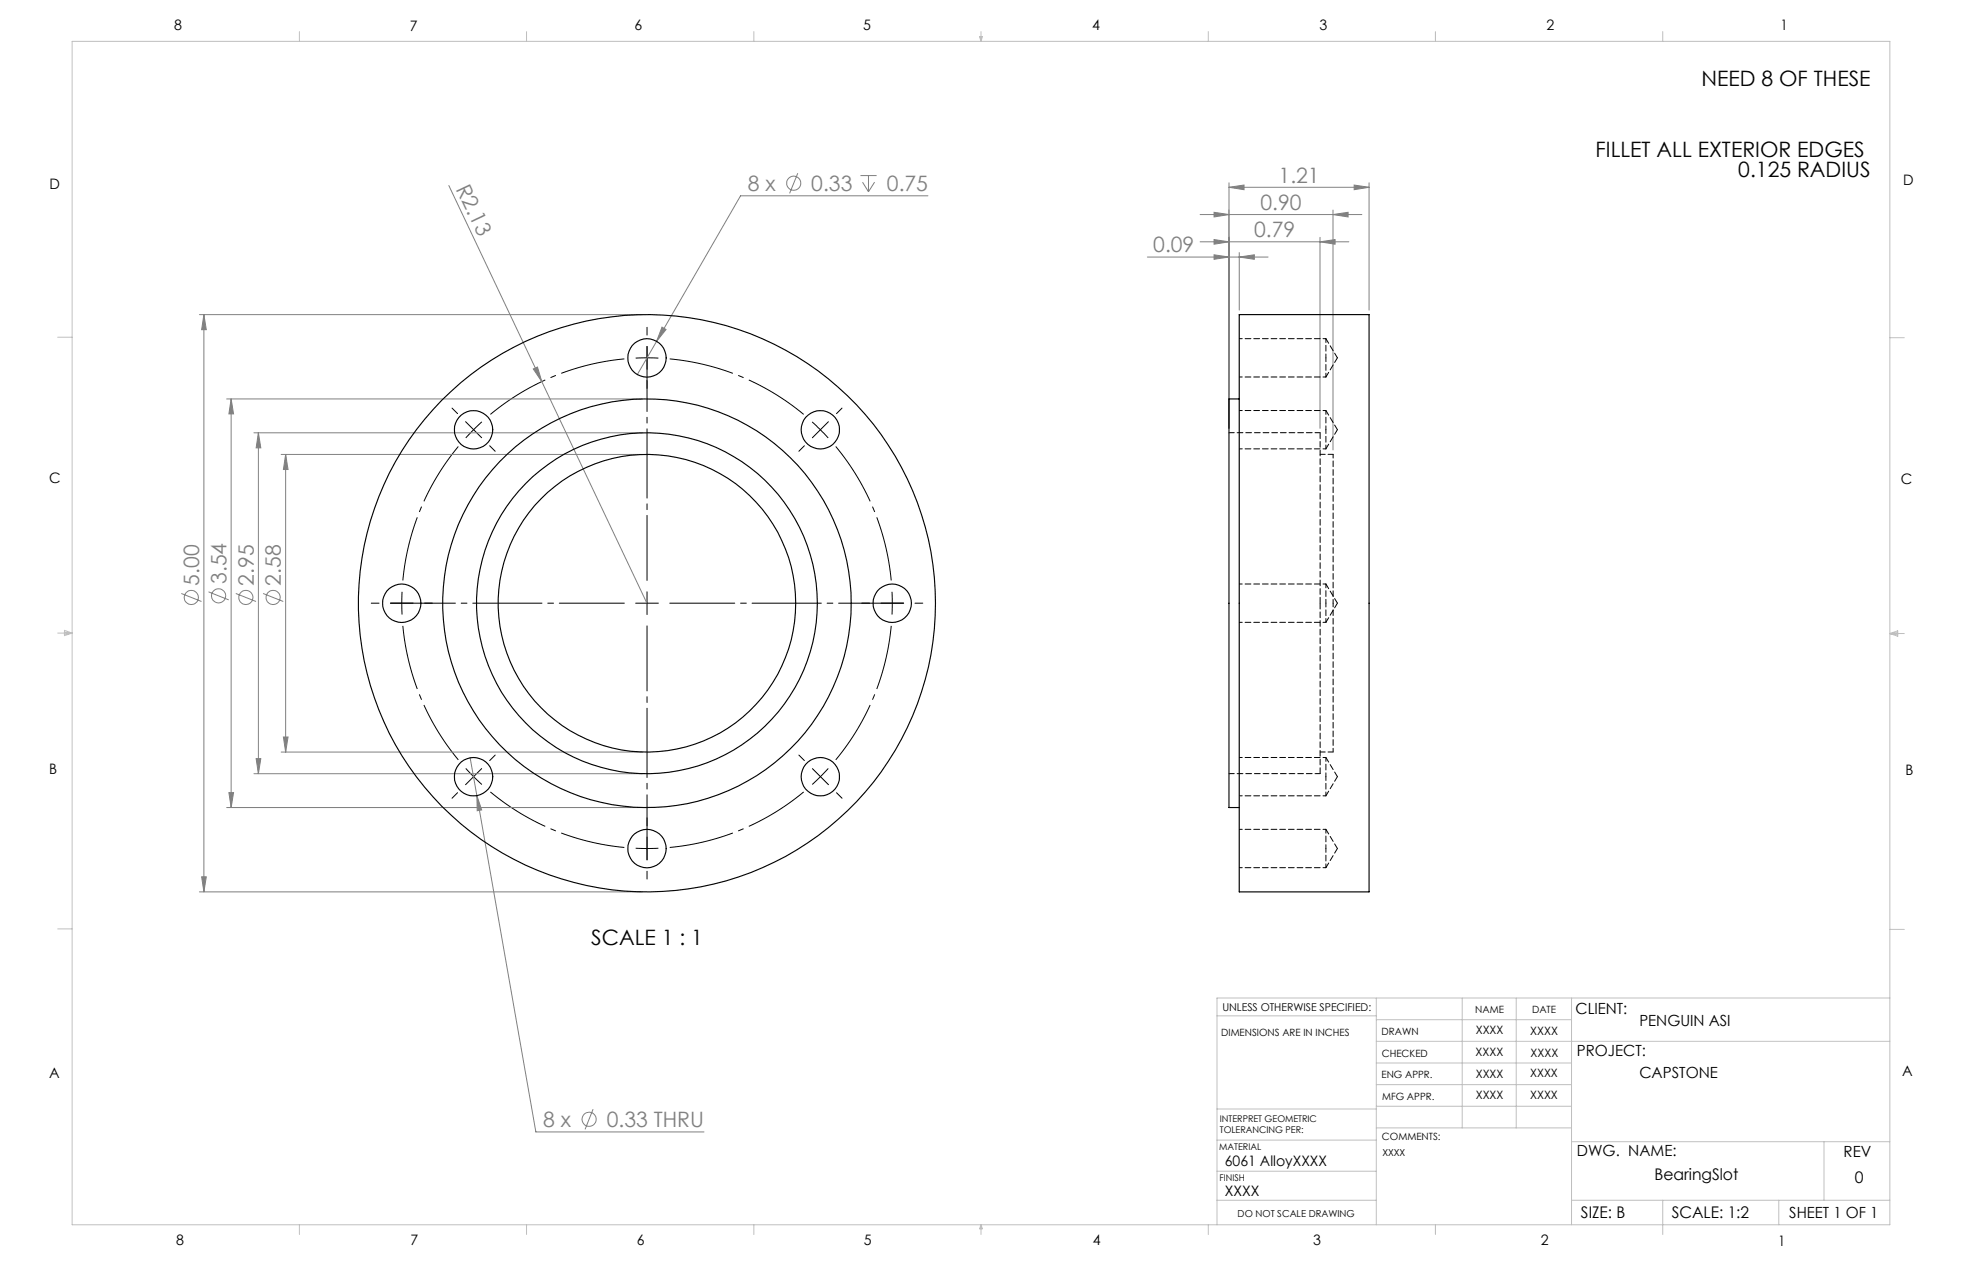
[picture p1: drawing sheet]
<svg xmlns="http://www.w3.org/2000/svg" width="432mm" height="279mm" viewBox="0 0 432 279" stroke-linecap="round" stroke-linejoin="round" font-family="sans-serif">
<g fill="none" stroke="#808080" stroke-width=".22">
<path d="M175.6 38.1l-1.8 4.4M189.4 38.6h3.5M191.1 38.6v3.6M98.8 40.8l20.4 43.2M189.8 40.1l1.3 2.1M192.5 40.1l-1.4 2.1M204.2 43.1h-41.2l-18.5 32M252.5 56.6h26.6M264.1 53.2h32.8M264.1 47.2h35.6M267.2 56.1l3.3 .5-3.3 .4zM267.2 52.7l3.3 .5-3.3 .5z"/>
<path d="M267.2 46.7l3.3 .5-3.3 .5zM270.5 41.2l3.3-.5v1zM270.5 40.2v54M270.5 41.2h30.8M272.7 56.6l3.3-.5v.9zM272.7 55.6v12.6M290.5 53.2l3.3-.5v1zM290.5 52.2v42M293.4 47.2l3.3-.5v1zM293.4 46.2v52.8M298 40.7l3.3 .5-3.3 .5zM301.3 40.2v28"/>
<path d="M43.9 69.2h97.5M44.9 69.2v127M44.9 69.2l.5 3.3h-1zM144.5 75.1l-4.2 7.3M145.7 72l.9 .5-2.1 2.6zM49.9 87.8h91.5M50.9 87.8v89.9M50.9 87.8l.5 3.3h-1zM55.9 95.2h85.5M56.9 95.2v75M56.9 95.2l.5 3.3h-1zM61.9 100h79.5"/>
<path d="M62.9 100v65.5M62.9 100l.5 3.3h-1zM117.4 81.2l.9-.4 .9 3.2zM119.2 84l23.2 48.7M39.9 130.6l4.4 1.7M45.9 130.2l4.4 1.8M51.9 130.6l4.4 1.7M57.9 130.6l4.4 1.7M49.9 177.7h91.5M50.4 174.4h1l-.5 3.3zM55.9 170.2h85.5M56.4 166.9h1l-.5 3.3z"/>
<path d="M61.9 165.5h79.5M62.4 162.1h1l-.5 3.4zM103.5 166.7l1.5 8.3M105 175l1 3.2-1 .2zM105 175l12.9 74h37M43.9 196.2h97.5M44.4 192.9h1l-.5 3.3zM130.5 244l-1.7 4.5"/>
<circle cx="174.7" cy="40.3" r="1.55"/>
<circle cx="42.1" cy="131.5" r="1.56"/>
<circle cx="48.1" cy="131.1" r="1.55"/>
<circle cx="54.1" cy="131.4" r="1.55"/>
<circle cx="60.1" cy="131.4" r="1.55"/>
<circle cx="129.6" cy="246.3" r="1.56"/>
</g>
<g fill="none" stroke="#000" stroke-width=".22" stroke-dasharray="15.2 1.3 1.3 1.3" stroke-linecap="butt">
<path d="M142.4 78.7l-2.5 .1M142.4 78.7l2.5 .1M104.2 94.5l-1.7 1.8M104.2 94.5l1.8-1.7M88.4 132.7l.1 2.5M88.4 132.7l.1-2.5M196.4 132.7l-.1-2.5M196.4 132.7l-.1 2.5M104.2 170.9l1.8 1.7M104.2 170.9l-1.7-1.8M180.6 170.9l1.7-1.8M180.6 170.9l-1.8 1.7"/>
<path d="M142.4 186.7l2.5-.1M142.4 186.7l-2.5-.1"/>
</g>
<path d="M137.4 79a54 54 0 0 0-29.5 12.2M100.9 98.2a54 54 0 0 0-12.2 29.5M176.9 91.2a54 54 0 0 0-29.5-12.2M88.7 137.7a54 54 0 0 0 12.2 29.5M196.1 127.7a54 54 0 0 0-12.2-29.5M107.9 174.2a54 54 0 0 0 29.5 12.2M183.9 167.2a54 54 0 0 0 12.2-29.5M147.4 186.4a54 54 0 0 0 29.5-12.2" fill="none" stroke="#000" stroke-width=".22" stroke-dasharray="15.2 1.3 1.3 1.3" stroke-dashoffset=".9" stroke-linecap="butt"/>
<path d="M178.8 92.8l3.5 3.5M182.3 92.8l-3.5 3.5" fill="none" stroke="#000" stroke-width=".22"/>
<g fill="none" stroke="#000" stroke-width=".22" stroke-dasharray="15.2 1.3 1.3 1.3">
<path d="M142.4 78.7v-2.5M142.4 78.7v2.5M142.4 73.7v-1.7M100.7 91l-1.2-1.2M104.2 94.5l-1.7-1.7M104.2 94.5l1.8 1.8M107.8 98.1l1.2 1.2M142.4 83.7v1.7M177 98.1l-1.2 1.2M184.1 91l1.2-1.2M83.4 132.7h-1.7M88.4 132.7h-2.5"/>
<path d="M88.4 132.7h2.5M93.4 132.7h1.7M142.4 132.7v-2.5M142.4 132.7h-2.5M142.4 132.7v2.5M142.4 132.7h2.5M191.4 132.7h-1.7M196.4 132.7h2.5M196.4 132.7h-2.5M201.4 132.7h1.7M100.7 174.4l-1.2 1.2M104.2 170.9l-1.7 1.7"/>
<path d="M104.2 170.9l1.8-1.8M107.8 167.3l1.2-1.2M177 167.3l-1.2-1.2M180.6 170.9l1.7 1.7M180.6 170.9l-1.8-1.8M184.1 174.4l1.2 1.2M142.4 186.7v2.5M142.4 186.7v-2.5M142.4 191.7v1.7M142.4 181.7v-1.7"/>
</g>
<path d="M137.4 132.7h-51.5M142.4 127.7v-51.5M142.4 137.7v51.5M147.4 132.7h51.5" fill="none" stroke="#000" stroke-width=".22" stroke-dasharray="15.2 1.3 1.3 1.3" stroke-dashoffset=".9"/>
<g fill="none" stroke="#c0c0c0" stroke-width=".22">
<path d="M15.9 9.1h400v260.4h-400zM65.9 6.9v2.2M115.9 6.9v2.2M165.9 6.9v2.2M215.6 8h.6l-.3 1.1zM215.7 8l.2 1.1M215.9 6.9v2.2M216 8l-.1 1.1M265.9 6.9v2.2M315.9 6.9v2.2M365.9 6.9v2.2M12.7 74.2h3.2"/>
<path d="M415.9 74.3h3.2M12.7 139.3h3.2M14.2 139.1l1.7 .2M14.2 138.7l1.7 .6-1.7 .5zM15.9 139.3l-1.7 .3M415.9 139.4h3.2M415.9 139.4l1.8-.6v1.2zM415.9 139.4l1.8 .3M417.7 139.2l-1.8 .2M12.7 204.4h3.2M302.9 219.6v49.9M321.8 219.6v28.5"/>
<path d="M333.7 219.6v28.5M345.9 219.6v49.9M415.9 204.5h3.2M415.9 219.6h-148.1v49.9M267.8 223.5h35.1M302.9 229.1h113M302.9 233.9h43M302.9 224.3h43M302.9 238.6h43M267.8 257.7h35.1M267.8 250.8h35.1M267.8 244h35.1"/>
<path d="M302.9 248.1h43M302.9 243.4h43M345.9 251.2h70M401.4 251.2v12.9M65.9 269.5v2.1M115.9 269.5v2.1M165.9 269.5v2.1M215.9 269.5v2.1M215.9 269.5l.3 .8h-.6zM265.9 269.5v2.1M267.8 264.1h35.1M315.9 269.5v2.1"/>
<path d="M345.9 264.1h70M365.9 264.1v7.5M391.5 264.1v5.4"/>
</g>
<g fill="#808080">
<path d="M117.4 81.2l.9-.4 .9 3.2z"/>
<path d="M298 40.7l3.3 .5-3.3 .5zM270.5 41.2l3.3-.5v1z"/>
<path d="M105 175v3.4l1-.2zM145.7 72l-1.2 3.1 2.1-2.6zM267.2 56.1l3.3 .5-3.3 .4zM272.7 56.6l3.3-.5v.9zM267.2 52.7l3.3 .5-3.3 .5zM290.5 53.2l3.3-.5v1zM267.2 46.7l3.3 .5-3.3 .5zM293.4 47.2l3.3-.5v1z"/>
<path d="M44.9 69.2l.5 3.3h-1zM44.4 192.9h1l-.5 3.3zM50.9 87.8l.5 3.3h-1zM50.4 174.4h1l-.5 3.3zM56.9 95.2l.5 3.3h-1zM56.4 166.9h1l-.5 3.3zM62.9 100l.5 3.3h-1zM62.4 162.1h1l-.5 3.4z"/>
</g>
<g fill="none" stroke="#000" stroke-width=".25">
<path d="M272.7 69.2h28.6v127h-28.6zM272.7 87.8h-2.2v89.9h2.2"/>
<circle cx="142.4" cy="78.8" r="4.2"/>
<circle cx="104.2" cy="94.6" r="4.2"/>
<circle cx="180.5" cy="94.6" r="4.2"/>
<circle cx="88.4" cy="132.7" r="4.2"/>
<circle cx="142.4" cy="132.7" r="37.5"/>
<circle cx="142.4" cy="132.7" r="63.5"/>
<circle cx="142.4" cy="132.7" r="32.7"/>
<circle cx="142.4" cy="132.7" r="44.9"/>
<circle cx="196.4" cy="132.7" r="4.2"/>
<circle cx="104.2" cy="170.9" r="4.2"/>
<circle cx="180.5" cy="170.9" r="4.2"/>
<circle cx="142.4" cy="186.7" r="4.2"/>
</g>
<path d="M291.8 78.7v-4.2M291.8 94.5v-4.2M291.8 98.7v-4.2M291.8 82.9v-4.2M291.8 132.7v-4.2M291.8 136.9v-4.2M291.8 170.9v-4.3M291.8 175.1v-4.2M291.8 186.7v-4.2M291.8 190.9v-4.2" fill="none" stroke="#000" stroke-width=".22" stroke-dasharray="1.3 .6" stroke-dashoffset=".4"/>
<path d="M290.5 132.7v-37.5M290.5 170.2v-37.5" fill="none" stroke="#000" stroke-width=".22" stroke-dasharray="1.3 .6"/>
<path d="M293.4 100v32.7M293.4 132.7v32.7" fill="none" stroke="#000" stroke-width=".22" stroke-dasharray="1.3 .6" stroke-dashoffset=".5"/>
<path d="M294.3 78.7l-2.5-4.2M290.5 95.2h-20M291.8 98.7l2.5-4.2M291.8 82.9l2.5-4.2M294.3 94.5l-2.5-4.2M291.8 136.9l2.5-4.2M294.3 132.7l-2.5-4.2M270.5 170.2h20M291.8 175.1l2.5-4.2M294.3 170.9l-2.5-4.3M291.8 190.9l2.5-4.2M294.3 186.7l-2.5-4.2" fill="none" stroke="#000" stroke-width=".22" stroke-dasharray="1.3 .6" stroke-dashoffset=".1"/>
<path d="M291.8 74.5h-19M272.8 98.7h19M272.8 82.9h19M291.8 90.3h-19M272.8 136.9h19M291.8 128.5h-19M272.8 175.1h19M291.8 166.6h-19M272.8 190.9h19M291.8 182.5h-19" fill="none" stroke="#000" stroke-width=".22" stroke-dasharray="1.3 .6" stroke-dashoffset=".6"/>
<path d="M293.4 100h-2.9M290.5 165.4h2.9" fill="none" stroke="#000" stroke-width=".22" stroke-dasharray="1.3 .6" stroke-dashoffset=".2"/>
<g font-size="4.7">
<text x="374.5" y="18.9">NEED 8 OF THESE</text>
<text x="351.2" y="34.4">FILLET ALL EXTERIOR EDGES</text>
<text x="382.6" y="39">0.125 RADIUS</text>
<text x="130.1" y="207.8">SCALE 1 : 1</text>
</g>
<g font-size="4.7" fill="#808080">
<text x="100.3" y="41.5" transform="rotate(65 100.3 41.5)">R2.13</text>
<text x="178.6" y="42">0.33</text>
<text x="195.2" y="42">0.75</text>
<text x="281.4" y="40.2">1.21</text>
<text x="164.6" y="42">8 x</text>
<text x="277.4" y="46.2">0.90</text>
<text x="276" y="52.2">0.79</text>
<text x="253.8" y="55.5">0.09</text>
<text x="43.8" y="128.9" transform="rotate(-90 43.8 128.9)">5.00</text>
<text x="49.8" y="128.5" transform="rotate(-90 49.8 128.5)">3.54</text>
<text x="55.8" y="128.9" transform="rotate(-90 55.8 128.9)">2.95</text>
<text x="61.8" y="128.9" transform="rotate(-90 61.8 128.9)">2.58</text>
<text x="119.5" y="247.9">8 x</text>
<text x="133.5" y="247.9">0.33 THRU</text>
</g>
<g font-size="3.5">
<text x="364.1" y="259.6">BearingSlot</text>
<text x="408.2" y="260.2">0</text>
<text x="347.9" y="268">SIZE: B</text>
<text x="367.9" y="268">SCALE: 1:2</text>
</g>
<g font-size="3.4">
<text x="346.8" y="223.1">CLIENT:</text>
<text x="360.8" y="225.8">PENGUIN ASI</text>
<text x="347.1" y="232.3">PROJECT:</text>
<text x="360.8" y="237.1">CAPSTONE</text>
<text x="347.1" y="254.2">DWG. NAME:</text>
<text x="405.7" y="254.5">REV</text>
<text x="393.8" y="267.9">SHEET 1 OF 1</text>
</g>
<g font-size="3.2">
<text x="38.3" y="6.7">8</text>
<text x="90.2" y="6.7">7</text>
<text x="139.7" y="6.5">6</text>
<text x="190" y="6.5">5</text>
<text x="240.4" y="6.5">4</text>
<text x="290.4" y="6.7">3</text>
<text x="340.4" y="6.5">2</text>
<text x="391.9" y="6.7">1</text>
<text x="10.9" y="41.6">D</text>
<text x="418.9" y="40.7">D</text>
<text x="10.9" y="106.3">C</text>
<text x="418.4" y="106.4">C</text>
<text x="10.8" y="170.2">B</text>
<text x="419.4" y="170.6">B</text>
<text x="10.8" y="237.2">A</text>
<text x="418.6" y="236.8">A</text>
<text x="269.6" y="256.5">6061 AlloyXXXX</text>
<text x="269.6" y="263.2">XXXX</text>
<text x="38.8" y="273.8">8</text>
<text x="90.4" y="273.8">7</text>
<text x="140.2" y="273.8">6</text>
<text x="190.1" y="273.9">5</text>
<text x="240.5" y="273.8">4</text>
<text x="289" y="273.9">3</text>
<text x="339.1" y="273.8">2</text>
<text x="391.4" y="274.1">1</text>
</g>
<g font-size="2.5">
<text x="324.8" y="227.6">XXXX</text>
<text x="336.8" y="227.7">XXXX</text>
<text x="324.8" y="232.3">XXXX</text>
<text x="336.8" y="232.5">XXXX</text>
<text x="324.8" y="237.1">XXXX</text>
<text x="336.8" y="237">XXXX</text>
<text x="324.8" y="241.9">XXXX</text>
<text x="336.8" y="241.8">XXXX</text>
</g>
<text font-size="2.4" x="269" y="222.4">UNLESS OTHERWISE SPECIFIED:</text>
<g font-size="2.2">
<text x="268.8" y="228">DIMENSIONS ARE IN INCHES</text>
<text x="304.1" y="227.7">DRAWN</text>
<text x="324.7" y="222.9">NAME</text>
<text x="337.2" y="222.9">DATE</text>
<text x="304.1" y="232.6">CHECKED</text>
<text x="304" y="237.2">ENG APPR.</text>
<text x="304.2" y="241.9">MFG APPR.</text>
<text x="304.1" y="250.9">COMMENTS:</text>
</g>
<g font-size="2.1">
<text x="304.2" y="254.3">XXXX</text>
<text x="272.4" y="267.8">DO NOT SCALE DRAWING</text>
</g>
<g font-size="2">
<text x="268.5" y="246.8">INTERPRET GEOMETRIC</text>
<text x="268.5" y="249.4">TOLERANCING PER:</text>
<text x="268.3" y="252.9">MATERIAL</text>
<text x="268.4" y="259.7">FINISH</text>
</g>
</svg>
